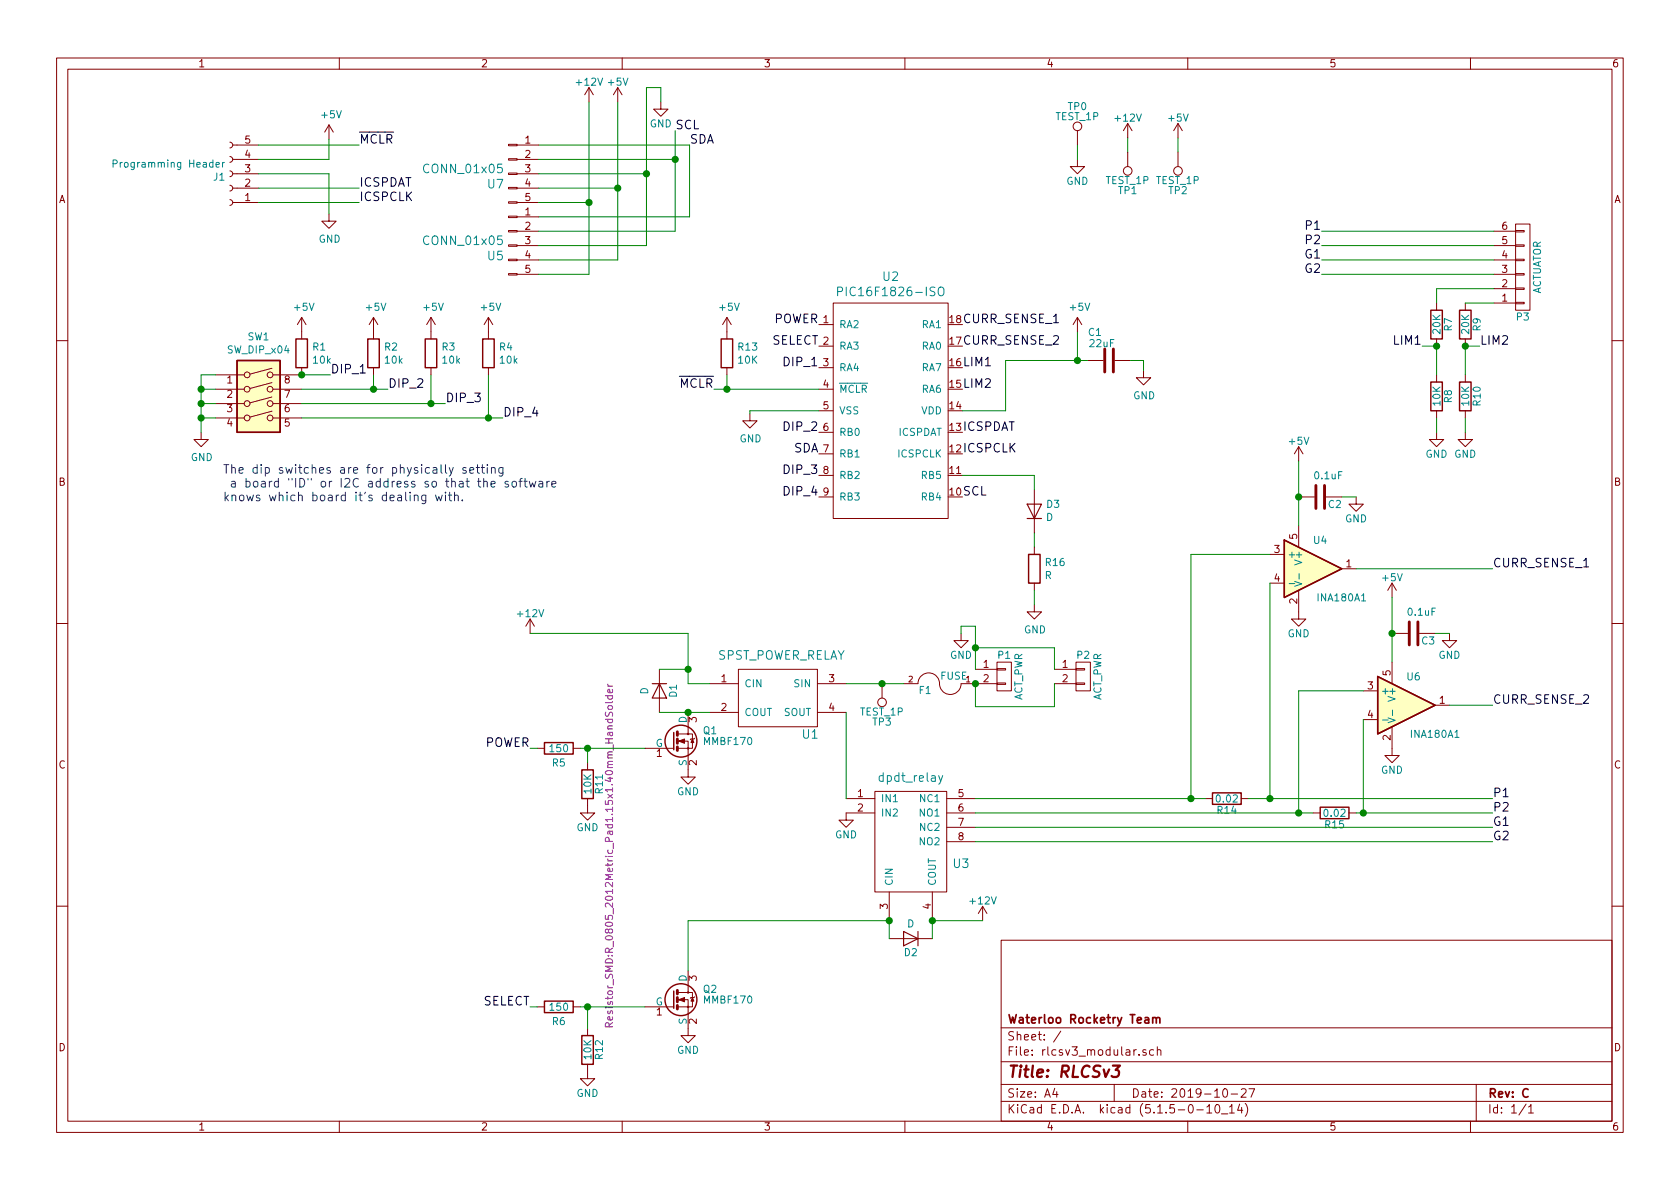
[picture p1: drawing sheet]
EESchema Schematic File Version 4
LIBS:rlcsv3_modular-cache
EELAYER 30 0
EELAYER END
$Descr A4 11693 8268
encoding utf-8
Sheet 1 1
Title "RLCSv3"
Date "2019-10-27"
Rev "C"
Comp "Waterloo Rocketry Team"
Comment1 ""
Comment2 ""
Comment3 ""
Comment4 ""
$EndDescr
$Comp
L rlcsv3_modular-rescue:+12V #PWR06
U 1 1
P 7850 950
F 0 "#PWR06" H 7850 800 50  0001 C CNN
F 1 "+12V" H 7850 1090 50  0000 C CNN
F 2 "" H 7850 950 50  0000 C CNN
F 3 "" H 7850 950 50  0000 C CNN
	1    7850 950 
	1    0    0    -1  
$EndComp
$Comp
L rlcsv3_modular-rescue:+5V #PWR07
U 1 1
P 8200 950
F 0 "#PWR07" H 8200 800 50  0001 C CNN
F 1 "+5V" H 8200 1090 50  0000 C CNN
F 2 "" H 8200 950 50  0000 C CNN
F 3 "" H 8200 950 50  0000 C CNN
	1    8200 950 
	1    0    0    -1  
$EndComp
$Comp
L rlcsv3_modular-rescue:CONN_01x05 U5
U 1 1
P 3600 1900
F 0 "U5" H 3688 1775 60  0000 L CNN
F 1 "CONN_01x05" H 3688 1669 60  0000 L CNN
F 2 "Connector_JST:JST_XH_S5B-XH-A-1_1x05_P2.50mm_Horizontal" H 3600 2000 60  0001 C CNN
F 3 "" H 3600 2000 60  0001 C CNN
	1    3600 1900
	-1   0    0    1   
$EndComp
$Comp
L Connector:Conn_01x05_Female J?
U 1 1
P 1600 1200
AR Path="/5DCB71CA/5DFBEBF4" Ref="J?"  Part="1" 
AR Path="/5DFBEBF4" Ref="J1"  Part="1" 
F 0 "J1" H 1628 1226 50  0000 L CNN
F 1 "Programming Header" H 1628 1135 50  0000 L CNN
F 2 "rlcs:PinHeader_5x2.54_SMD_90deg_952-3198-1-ND" H 1600 1200 50  0001 C CNN
F 3 "~" H 1600 1200 50  0001 C CNN
	1    1600 1200
	-1   0    0    1   
$EndComp
$Comp
L power:+5V #PWR?
U 1 1
P 2290 960
AR Path="/5DCB71CA/5DFBEBFA" Ref="#PWR?"  Part="1" 
AR Path="/5DFBEBFA" Ref="#PWR011"  Part="1" 
F 0 "#PWR011" H 2290 810 50  0001 C CNN
F 1 "+5V" H 2305 1133 50  0000 C CNN
F 2 "" H 2290 960 50  0001 C CNN
F 3 "" H 2290 960 50  0001 C CNN
	1    2290 960 
	1    0    0    -1  
$EndComp
Text Label 2500 1000 0    60   ~ 0
~MCLR
Wire Wire Line
	2290 960  2290 1100
Wire Wire Line
	2290 1100 1800 1100
Wire Wire Line
	1800 1000 2500 1000
$Comp
L power:GND #PWR?
U 1 1
P 2290 1480
AR Path="/5DCB71CA/5DFBEC04" Ref="#PWR?"  Part="1" 
AR Path="/5DFBEC04" Ref="#PWR012"  Part="1" 
F 0 "#PWR012" H 2290 1230 50  0001 C CNN
F 1 "GND" H 2295 1307 50  0000 C CNN
F 2 "" H 2290 1480 50  0001 C CNN
F 3 "" H 2290 1480 50  0001 C CNN
	1    2290 1480
	1    0    0    -1  
$EndComp
Wire Wire Line
	1800 1200 2290 1200
Wire Wire Line
	2290 1200 2290 1480
Text Label 2500 1300 0    60   ~ 0
ICSPDAT
Text Label 2500 1400 0    60   ~ 0
ICSPCLK
Wire Wire Line
	1800 1300 2500 1300
Wire Wire Line
	1800 1400 2500 1400
Connection ~ 1400 2700
Wire Wire Line
	1400 2600 1400 2700
Wire Wire Line
	1500 2600 1400 2600
Connection ~ 1400 2800
Wire Wire Line
	1400 2700 1400 2800
Wire Wire Line
	1500 2700 1400 2700
Wire Wire Line
	1400 2900 1400 3000
Connection ~ 1400 2900
Wire Wire Line
	1400 2800 1400 2900
Wire Wire Line
	1500 2800 1400 2800
Wire Wire Line
	1500 2900 1400 2900
$Comp
L power:GND #PWR?
U 1 1
P 1400 3000
AR Path="/5DCB71CA/5DFBAF18" Ref="#PWR?"  Part="1" 
AR Path="/5DFBAF18" Ref="#PWR01"  Part="1" 
F 0 "#PWR01" H 1400 2750 50  0001 C CNN
F 1 "GND" H 1405 2827 50  0000 C CNN
F 2 "" H 1400 3000 50  0001 C CNN
F 3 "" H 1400 3000 50  0001 C CNN
	1    1400 3000
	1    0    0    -1  
$EndComp
Connection ~ 2100 2600
Wire Wire Line
	2300 2600 2100 2600
$Comp
L Device:R R?
U 1 1
P 2100 2450
AR Path="/5DCB71CA/5DFBAEF2" Ref="R?"  Part="1" 
AR Path="/5DFBAEF2" Ref="R1"  Part="1" 
F 0 "R1" H 2170 2496 50  0000 L CNN
F 1 "10k" H 2170 2405 50  0000 L CNN
F 2 "Resistor_SMD:R_0805_2012Metric_Pad1.15x1.40mm_HandSolder" V 2030 2450 50  0001 C CNN
F 3 "~" H 2100 2450 50  0001 C CNN
	1    2100 2450
	1    0    0    -1  
$EndComp
$Comp
L Switch:SW_DIP_x04 SW?
U 1 1
P 1800 2800
AR Path="/5DCB71CA/5DFBAEEC" Ref="SW?"  Part="1" 
AR Path="/5DFBAEEC" Ref="SW1"  Part="1" 
F 0 "SW1" H 1800 3267 50  0000 C CNN
F 1 "SW_DIP_x04" H 1800 3176 50  0000 C CNN
F 2 "rlcs:DIP_SWITCH_4X2" H 1800 2800 50  0001 C CNN
F 3 "~" H 1800 2800 50  0001 C CNN
	1    1800 2800
	1    0    0    -1  
$EndComp
$Comp
L power:+5V #PWR?
U 1 1
P 2100 2300
AR Path="/5DCB71CA/5DFBAED0" Ref="#PWR?"  Part="1" 
AR Path="/5DFBAED0" Ref="#PWR010"  Part="1" 
F 0 "#PWR010" H 2100 2150 50  0001 C CNN
F 1 "+5V" H 2115 2473 50  0000 C CNN
F 2 "" H 2100 2300 50  0001 C CNN
F 3 "" H 2100 2300 50  0001 C CNN
	1    2100 2300
	1    0    0    -1  
$EndComp
Text Notes 1550 3490 0    60   ~ 0
The dip switches are for physically setting\n a board "ID" or I2C address so that the software \nknows which board it's dealing with.
Wire Wire Line
	3400 2900 2100 2900
Wire Wire Line
	3500 2900 3400 2900
Text Label 2300 2600 0    60   ~ 0
DIP_1
Text Label 2700 2700 0    60   ~ 0
DIP_2
Text Label 3500 2900 0    60   ~ 0
DIP_4
Text Label 3100 2800 0    60   ~ 0
DIP_3
$Comp
L power:+5V #PWR?
U 1 1
P 3000 2300
AR Path="/5DCB71CA/5DFBAEDA" Ref="#PWR?"  Part="1" 
AR Path="/5DFBAEDA" Ref="#PWR014"  Part="1" 
F 0 "#PWR014" H 3000 2150 50  0001 C CNN
F 1 "+5V" H 3015 2473 50  0000 C CNN
F 2 "" H 3000 2300 50  0001 C CNN
F 3 "" H 3000 2300 50  0001 C CNN
	1    3000 2300
	1    0    0    -1  
$EndComp
$Comp
L power:+5V #PWR?
U 1 1
P 3400 2300
AR Path="/5DCB71CA/5DFBAEE0" Ref="#PWR?"  Part="1" 
AR Path="/5DFBAEE0" Ref="#PWR015"  Part="1" 
F 0 "#PWR015" H 3400 2150 50  0001 C CNN
F 1 "+5V" H 3415 2473 50  0000 C CNN
F 2 "" H 3400 2300 50  0001 C CNN
F 3 "" H 3400 2300 50  0001 C CNN
	1    3400 2300
	1    0    0    -1  
$EndComp
$Comp
L power:+5V #PWR?
U 1 1
P 2600 2300
AR Path="/5DCB71CA/5DFBAEE6" Ref="#PWR?"  Part="1" 
AR Path="/5DFBAEE6" Ref="#PWR013"  Part="1" 
F 0 "#PWR013" H 2600 2150 50  0001 C CNN
F 1 "+5V" H 2615 2473 50  0000 C CNN
F 2 "" H 2600 2300 50  0001 C CNN
F 3 "" H 2600 2300 50  0001 C CNN
	1    2600 2300
	1    0    0    -1  
$EndComp
$Comp
L Device:R R?
U 1 1
P 3000 2450
AR Path="/5DCB71CA/5DFBAEF8" Ref="R?"  Part="1" 
AR Path="/5DFBAEF8" Ref="R3"  Part="1" 
F 0 "R3" H 3070 2496 50  0000 L CNN
F 1 "10k" H 3070 2405 50  0000 L CNN
F 2 "Resistor_SMD:R_0805_2012Metric_Pad1.15x1.40mm_HandSolder" V 2930 2450 50  0001 C CNN
F 3 "~" H 3000 2450 50  0001 C CNN
	1    3000 2450
	1    0    0    -1  
$EndComp
$Comp
L Device:R R?
U 1 1
P 2600 2450
AR Path="/5DCB71CA/5DFBAEFE" Ref="R?"  Part="1" 
AR Path="/5DFBAEFE" Ref="R2"  Part="1" 
F 0 "R2" H 2670 2496 50  0000 L CNN
F 1 "10k" H 2670 2405 50  0000 L CNN
F 2 "Resistor_SMD:R_0805_2012Metric_Pad1.15x1.40mm_HandSolder" V 2530 2450 50  0001 C CNN
F 3 "~" H 2600 2450 50  0001 C CNN
	1    2600 2450
	1    0    0    -1  
$EndComp
$Comp
L Device:R R?
U 1 1
P 3400 2450
AR Path="/5DCB71CA/5DFBAF04" Ref="R?"  Part="1" 
AR Path="/5DFBAF04" Ref="R4"  Part="1" 
F 0 "R4" H 3470 2496 50  0000 L CNN
F 1 "10k" H 3470 2405 50  0000 L CNN
F 2 "Resistor_SMD:R_0805_2012Metric_Pad1.15x1.40mm_HandSolder" V 3330 2450 50  0001 C CNN
F 3 "~" H 3400 2450 50  0001 C CNN
	1    3400 2450
	1    0    0    -1  
$EndComp
Wire Wire Line
	2100 2700 2600 2700
Wire Wire Line
	2600 2700 2600 2600
Wire Wire Line
	2700 2700 2600 2700
Connection ~ 2600 2700
Wire Wire Line
	3000 2600 3000 2800
Wire Wire Line
	3000 2800 2100 2800
Wire Wire Line
	3100 2800 3000 2800
Connection ~ 3000 2800
Wire Wire Line
	3400 2600 3400 2900
Connection ~ 3400 2900
Wire Wire Line
	8200 950  8200 1050
Wire Wire Line
	7850 950  7850 1050
Wire Wire Line
	7500 1000 7500 1100
$Comp
L rlcsv3_modular-rescue:GND #PWR05
U 1 1
P 7500 1100
F 0 "#PWR05" H 7500 850 50  0001 C CNN
F 1 "GND" H 7500 950 50  0000 C CNN
F 2 "" H 7500 1100 50  0000 C CNN
F 3 "" H 7500 1100 50  0000 C CNN
	1    7500 1100
	1    0    0    -1  
$EndComp
$Comp
L rlcsv3_modular-rescue:TEST_1P TP0
U 1 1
P 7500 1000
F 0 "TP0" H 7500 1270 50  0000 C CNN
F 1 "TEST_1P" H 7500 1200 50  0000 C CNN
F 2 "Socket_Strips:Socket_Strip_Straight_1x01_Pitch2.54mm" H 7700 1000 50  0001 C CNN
F 3 "" H 7700 1000 50  0000 C CNN
	1    7500 1000
	1    0    0    -1  
$EndComp
$Comp
L rlcsv3_modular-rescue:TEST_1P TP1
U 1 1
P 7850 1050
F 0 "TP1" H 7850 1320 50  0000 C CNN
F 1 "TEST_1P" H 7850 1250 50  0000 C CNN
F 2 "Socket_Strips:Socket_Strip_Straight_1x01_Pitch2.54mm" H 8050 1050 50  0001 C CNN
F 3 "" H 8050 1050 50  0000 C CNN
	1    7850 1050
	-1   0    0    1   
$EndComp
$Comp
L rlcsv3_modular-rescue:TEST_1P TP2
U 1 1
P 8200 1050
F 0 "TP2" H 8200 1320 50  0000 C CNN
F 1 "TEST_1P" H 8200 1250 50  0000 C CNN
F 2 "Socket_Strips:Socket_Strip_Straight_1x01_Pitch2.54mm" H 8400 1050 50  0001 C CNN
F 3 "" H 8400 1050 50  0000 C CNN
	1    8200 1050
	-1   0    0    1   
$EndComp
Text Label 6700 2400 0    60   ~ 0
CURR_SENSE_2
Text Label 6700 2250 0    60   ~ 0
CURR_SENSE_1
Text Label 4970 2700 2    60   ~ 0
~MCLR
$Comp
L Device:R R?
U 1 1
P 5060 2450
AR Path="/5DCB71CA/5DFA5AC0" Ref="R?"  Part="1" 
AR Path="/5DFA5AC0" Ref="R13"  Part="1" 
F 0 "R13" H 5130 2496 50  0000 L CNN
F 1 "10K" H 5130 2405 50  0000 L CNN
F 2 "Resistor_SMD:R_0805_2012Metric_Pad1.15x1.40mm_HandSolder" V 4990 2450 50  0001 C CNN
F 3 "~" H 5060 2450 50  0001 C CNN
	1    5060 2450
	1    0    0    -1  
$EndComp
$Comp
L power:+5V #PWR?
U 1 1
P 5060 2300
AR Path="/5DCB71CA/5DFA5ABA" Ref="#PWR?"  Part="1" 
AR Path="/5DFA5ABA" Ref="#PWR021"  Part="1" 
F 0 "#PWR021" H 5060 2150 50  0001 C CNN
F 1 "+5V" H 5075 2473 50  0000 C CNN
F 2 "" H 5060 2300 50  0001 C CNN
F 3 "" H 5060 2300 50  0001 C CNN
	1    5060 2300
	1    0    0    -1  
$EndComp
Wire Wire Line
	5220 2850 5220 2870
Text Label 5700 2550 2    60   ~ 0
DIP_1
Text Label 5700 3450 2    60   ~ 0
DIP_4
Text Label 5700 3300 2    60   ~ 0
DIP_3
Text Label 5700 3000 2    60   ~ 0
DIP_2
Wire Wire Line
	4970 2700 5060 2700
Wire Wire Line
	5060 2600 5060 2700
Wire Wire Line
	7960 2500 7870 2500
Wire Wire Line
	7960 2570 7960 2500
$Comp
L power:GND #PWR?
U 1 1
P 7960 2570
AR Path="/5DCB71CA/5DFA5AAB" Ref="#PWR?"  Part="1" 
AR Path="/5DFA5AAB" Ref="#PWR027"  Part="1" 
F 0 "#PWR027" H 7960 2320 50  0001 C CNN
F 1 "GND" H 7965 2397 50  0000 C CNN
F 2 "" H 7960 2570 50  0001 C CNN
F 3 "" H 7960 2570 50  0001 C CNN
	1    7960 2570
	1    0    0    -1  
$EndComp
$Comp
L Device:C C?
U 1 1
P 7720 2500
AR Path="/5DCB71CA/5DFA5AA5" Ref="C?"  Part="1" 
AR Path="/5DFA5AA5" Ref="C1"  Part="1" 
F 0 "C1" V 7913 2546 50  0000 L CNN
F 1 "22uF" V 7835 2455 50  0000 L CNN
F 2 "Capacitor_SMD:C_0805_2012Metric_Pad1.15x1.40mm_HandSolder" H 7758 2350 50  0001 C CNN
F 3 "~" H 7720 2500 50  0001 C CNN
	1    7720 2500
	0    -1   -1   0   
$EndComp
$Comp
L power:GND #PWR?
U 1 1
P 5220 2870
AR Path="/5DCB71CA/5DFA5A9D" Ref="#PWR?"  Part="1" 
AR Path="/5DFA5A9D" Ref="#PWR022"  Part="1" 
F 0 "#PWR022" H 5220 2620 50  0001 C CNN
F 1 "GND" H 5225 2697 50  0000 C CNN
F 2 "" H 5220 2870 50  0001 C CNN
F 3 "" H 5220 2870 50  0001 C CNN
	1    5220 2870
	1    0    0    -1  
$EndComp
Wire Wire Line
	5700 2850 5220 2850
$Comp
L power:+5V #PWR?
U 1 1
P 7500 2300
AR Path="/5DCB71CA/5DFA5A84" Ref="#PWR?"  Part="1" 
AR Path="/5DFA5A84" Ref="#PWR026"  Part="1" 
F 0 "#PWR026" H 7500 2150 50  0001 C CNN
F 1 "+5V" H 7515 2473 50  0000 C CNN
F 2 "" H 7500 2300 50  0001 C CNN
F 3 "" H 7500 2300 50  0001 C CNN
	1    7500 2300
	1    0    0    -1  
$EndComp
Wire Wire Line
	7500 2300 7500 2500
Wire Wire Line
	7500 2500 7570 2500
Text Label 6700 3000 0    60   ~ 0
ICSPDAT
Text Label 6700 3150 0    60   ~ 0
ICSPCLK
$Comp
L rlcsv3_modular-rescue:PIC16F1826-ISO U?
U 1 1
P 6200 2500
AR Path="/5DCB71CA/5DFA5A69" Ref="U?"  Part="1" 
AR Path="/5DFA5A69" Ref="U2"  Part="1" 
F 0 "U2" H 6200 3087 60  0000 C CNN
F 1 "PIC16F1826-ISO" H 6200 2981 60  0000 C CNN
F 2 "rlcs:PIC16F1826-ISO" H 6200 2950 60  0001 C CNN
F 3 "" H 6200 2950 60  0001 C CNN
	1    6200 2500
	1    0    0    -1  
$EndComp
Connection ~ 5060 2700
Wire Wire Line
	5060 2700 5700 2700
Text Label 5700 2250 2    60   ~ 0
POWER
Text Label 5700 2400 2    60   ~ 0
SELECT
Text Label 5700 3150 2    60   ~ 0
SDA
Text Label 6700 3450 0    60   ~ 0
SCL
Text Label 6700 2700 0    60   ~ 0
LIM2
Text Label 6700 2550 0    60   ~ 0
LIM1
$Comp
L rlcsv3_modular-rescue:MMBF170 Q1
U 1 1
P 4690 5150
F 0 "Q1" H 4890 5225 50  0000 L CNN
F 1 "MMBF170" H 4890 5150 50  0000 L CNN
F 2 "Package_TO_SOT_SMD:SOT-23_Handsoldering" H 4890 5075 50  0001 L CIN
F 3 "" H 4690 5150 50  0001 L CNN
	1    4690 5150
	1    0    0    -1  
$EndComp
$Comp
L rlcsv3_modular-rescue:MMBF170 Q2
U 1 1
P 4690 6950
F 0 "Q2" H 4890 7025 50  0000 L CNN
F 1 "MMBF170" H 4890 6950 50  0000 L CNN
F 2 "Package_TO_SOT_SMD:SOT-23_Handsoldering" H 4890 6875 50  0001 L CIN
F 3 "" H 4690 6950 50  0001 L CNN
	1    4690 6950
	1    0    0    -1  
$EndComp
$Comp
L rlcsv3_modular-rescue:R R11
U 1 1
P 4090 5450
F 0 "R11" V 4170 5450 50  0000 C CNN
F 1 "10K" V 4090 5450 50  0000 C CNN
F 2 "Resistor_SMD:R_0805_2012Metric_Pad1.15x1.40mm_HandSolder" V 4240 4950 50  0000 C CNN
F 3 "" H 4090 5450 50  0001 C CNN
	1    4090 5450
	1    0    0    -1  
$EndComp
Wire Wire Line
	4090 7000 4090 7150
Connection ~ 4090 7000
Wire Wire Line
	4090 5200 4090 5300
Connection ~ 4090 5200
$Comp
L rlcsv3_modular-rescue:GND #PWR019
U 1 1
P 4790 5350
F 0 "#PWR019" H 4790 5100 50  0001 C CNN
F 1 "GND" H 4790 5200 50  0000 C CNN
F 2 "" H 4790 5350 50  0001 C CNN
F 3 "" H 4790 5350 50  0001 C CNN
	1    4790 5350
	1    0    0    -1  
$EndComp
$Comp
L rlcsv3_modular-rescue:GND #PWR018
U 1 1
P 4090 7450
F 0 "#PWR018" H 4090 7200 50  0001 C CNN
F 1 "GND" H 4090 7300 50  0000 C CNN
F 2 "" H 4090 7450 50  0001 C CNN
F 3 "" H 4090 7450 50  0001 C CNN
	1    4090 7450
	1    0    0    -1  
$EndComp
$Comp
L rlcsv3_modular-rescue:GND #PWR017
U 1 1
P 4090 5600
F 0 "#PWR017" H 4090 5350 50  0001 C CNN
F 1 "GND" H 4090 5450 50  0000 C CNN
F 2 "" H 4090 5600 50  0001 C CNN
F 3 "" H 4090 5600 50  0001 C CNN
	1    4090 5600
	1    0    0    -1  
$EndComp
$Comp
L rlcsv3_modular-rescue:SPST_POWER_RELAY U1
U 1 1
P 5440 4550
F 0 "U1" H 5640 4000 60  0000 C CNN
F 1 "SPST_POWER_RELAY" H 5440 4550 60  0000 C CNN
F 2 "rlcs:Relay_SPST_G5LE-1A" H 5440 4550 60  0001 C CNN
F 3 "" H 5440 4550 60  0001 C CNN
	1    5440 4550
	1    0    0    -1  
$EndComp
$Comp
L rlcsv3_modular-rescue:dpdt_relay U3
U 1 1
P 6340 5400
F 0 "U3" H 6690 4800 60  0000 C CNN
F 1 "dpdt_relay" H 6340 5400 60  0000 C CNN
F 2 "rlcs:Relay_DPDT_RT424012F" H 6340 5400 60  0001 C CNN
F 3 "" H 6340 5400 60  0001 C CNN
	1    6340 5400
	1    0    0    -1  
$EndComp
$Comp
L rlcsv3_modular-rescue:GND #PWR023
U 1 1
P 5890 5650
F 0 "#PWR023" H 5890 5400 50  0001 C CNN
F 1 "GND" H 5890 5500 50  0000 C CNN
F 2 "" H 5890 5650 50  0001 C CNN
F 3 "" H 5890 5650 50  0001 C CNN
	1    5890 5650
	1    0    0    -1  
$EndComp
Wire Wire Line
	5890 4750 6140 4750
$Comp
L rlcsv3_modular-rescue:R R14
U 1 1
P 8540 5550
F 0 "R14" V 8620 5550 50  0000 C CNN
F 1 "0.02" V 8540 5550 50  0000 C CNN
F 2 "Resistor_SMD:R_2512_6332Metric_Pad1.52x3.35mm_HandSolder" V 8470 5550 50  0001 C CNN
F 3 "" H 8540 5550 50  0001 C CNN
	1    8540 5550
	0    1    1    0   
$EndComp
Wire Wire Line
	6790 5550 8290 5550
Wire Wire Line
	6790 5650 9040 5650
Wire Wire Line
	8690 5550 8840 5550
Wire Wire Line
	9440 5650 9490 5650
Wire Wire Line
	9490 5000 9490 5650
Connection ~ 9490 5650
Wire Wire Line
	8840 5550 8840 4050
Connection ~ 8840 5550
Wire Wire Line
	8290 5550 8290 3850
Wire Wire Line
	8290 3850 8840 3850
Connection ~ 8290 5550
Wire Wire Line
	9040 5650 9040 4800
Wire Wire Line
	9040 4800 9490 4800
Connection ~ 9040 5650
$Comp
L rlcsv3_modular-rescue:+5V #PWR028
U 1 1
P 9040 3200
F 0 "#PWR028" H 9040 3050 50  0001 C CNN
F 1 "+5V" H 9040 3340 50  0000 C CNN
F 2 "" H 9040 3200 50  0001 C CNN
F 3 "" H 9040 3200 50  0001 C CNN
	1    9040 3200
	1    0    0    -1  
$EndComp
$Comp
L rlcsv3_modular-rescue:GND #PWR029
U 1 1
P 9040 4250
F 0 "#PWR029" H 9040 4000 50  0001 C CNN
F 1 "GND" H 9040 4100 50  0000 C CNN
F 2 "" H 9040 4250 50  0001 C CNN
F 3 "" H 9040 4250 50  0001 C CNN
	1    9040 4250
	1    0    0    -1  
$EndComp
$Comp
L rlcsv3_modular-rescue:GND #PWR032
U 1 1
P 9690 5200
F 0 "#PWR032" H 9690 4950 50  0001 C CNN
F 1 "GND" H 9690 5050 50  0000 C CNN
F 2 "" H 9690 5200 50  0001 C CNN
F 3 "" H 9690 5200 50  0001 C CNN
	1    9690 5200
	1    0    0    -1  
$EndComp
Wire Wire Line
	9440 3950 10390 3950
Wire Wire Line
	10090 4900 10390 4900
$Comp
L rlcsv3_modular-rescue:C C2
U 1 1
P 9190 3450
F 0 "C2" V 9240 3500 50  0000 L CNN
F 1 "0.1uF" V 9040 3400 50  0000 L CNN
F 2 "Capacitor_SMD:C_0805_2012Metric_Pad1.15x1.40mm_HandSolder" H 9228 3300 50  0001 C CNN
F 3 "" H 9190 3450 50  0001 C CNN
	1    9190 3450
	0    1    1    0   
$EndComp
Wire Wire Line
	4790 4750 4940 4750
Wire Wire Line
	5890 5550 5890 4950
$Comp
L rlcsv3_modular-rescue:GND #PWR020
U 1 1
P 4790 7150
F 0 "#PWR020" H 4790 6900 50  0001 C CNN
F 1 "GND" H 4790 7000 50  0000 C CNN
F 2 "" H 4790 7150 50  0001 C CNN
F 3 "" H 4790 7150 50  0001 C CNN
	1    4790 7150
	1    0    0    -1  
$EndComp
Wire Wire Line
	4590 4950 4790 4950
$Comp
L rlcsv3_modular-rescue:+12V #PWR025
U 1 1
P 6840 6400
F 0 "#PWR025" H 6840 6250 50  0001 C CNN
F 1 "+12V" H 6840 6540 50  0000 C CNN
F 2 "" H 6840 6400 50  0001 C CNN
F 3 "" H 6840 6400 50  0001 C CNN
	1    6840 6400
	1    0    0    -1  
$EndComp
Wire Wire Line
	6490 6400 6840 6400
Wire Wire Line
	6790 5750 10390 5750
Wire Wire Line
	10390 5850 6790 5850
$Comp
L rlcsv3_modular-rescue:R R12
U 1 1
P 4090 7300
F 0 "R12" V 4170 7300 50  0000 C CNN
F 1 "10K" V 4090 7300 50  0000 C CNN
F 2 "Resistor_SMD:R_0805_2012Metric_Pad1.15x1.40mm_HandSolder" V 4240 6800 50  0001 C CNN
F 3 "" H 4090 7300 50  0001 C CNN
	1    4090 7300
	1    0    0    -1  
$EndComp
Wire Wire Line
	4790 6750 4790 6400
Wire Wire Line
	4790 6400 6190 6400
Wire Wire Line
	9040 3200 9040 3450
$Comp
L rlcsv3_modular-rescue:GND #PWR030
U 1 1
P 9440 3450
F 0 "#PWR030" H 9440 3200 50  0001 C CNN
F 1 "GND" H 9440 3300 50  0000 C CNN
F 2 "" H 9440 3450 50  0001 C CNN
F 3 "" H 9440 3450 50  0001 C CNN
	1    9440 3450
	1    0    0    -1  
$EndComp
Wire Wire Line
	9340 3450 9440 3450
Connection ~ 9040 3450
$Comp
L rlcsv3_modular-rescue:+5V #PWR031
U 1 1
P 9690 4150
F 0 "#PWR031" H 9690 4000 50  0001 C CNN
F 1 "+5V" H 9690 4290 50  0000 C CNN
F 2 "" H 9690 4150 50  0001 C CNN
F 3 "" H 9690 4150 50  0001 C CNN
	1    9690 4150
	1    0    0    -1  
$EndComp
$Comp
L rlcsv3_modular-rescue:C C3
U 1 1
P 9840 4400
F 0 "C3" V 9890 4450 50  0000 L CNN
F 1 "0.1uF" V 9690 4350 50  0000 L CNN
F 2 "Capacitor_SMD:C_0805_2012Metric_Pad1.15x1.40mm_HandSolder" H 9878 4250 50  0001 C CNN
F 3 "" H 9840 4400 50  0001 C CNN
	1    9840 4400
	0    1    1    0   
$EndComp
Wire Wire Line
	9690 4150 9690 4400
$Comp
L rlcsv3_modular-rescue:GND #PWR033
U 1 1
P 10090 4400
F 0 "#PWR033" H 10090 4150 50  0001 C CNN
F 1 "GND" H 10090 4250 50  0000 C CNN
F 2 "" H 10090 4400 50  0001 C CNN
F 3 "" H 10090 4400 50  0001 C CNN
	1    10090 4400
	1    0    0    -1  
$EndComp
Wire Wire Line
	9990 4400 10090 4400
Connection ~ 9690 4400
$Comp
L rlcsv3_modular-rescue:R R15
U 1 1
P 9290 5650
F 0 "R15" V 9370 5650 50  0000 C CNN
F 1 "0.02" V 9290 5650 50  0000 C CNN
F 2 "Resistor_SMD:R_2512_6332Metric_Pad1.52x3.35mm_HandSolder" V 9220 5650 50  0001 C CNN
F 3 "" H 9290 5650 50  0001 C CNN
	1    9290 5650
	0    1    1    0   
$EndComp
$Comp
L rlcsv3_modular-rescue:R R6
U 1 1
P 3890 7000
F 0 "R6" V 3990 7000 50  0000 C CNN
F 1 "150" V 3890 7000 50  0000 C CNN
F 2 "Resistor_SMD:R_0805_2012Metric_Pad1.15x1.40mm_HandSolder" V 3820 7000 50  0001 C CNN
F 3 "" H 3890 7000 50  0000 C CNN
	1    3890 7000
	0    1    1    0   
$EndComp
Wire Wire Line
	3690 7000 3740 7000
Wire Wire Line
	4040 7000 4090 7000
$Comp
L rlcsv3_modular-rescue:R R5
U 1 1
P 3890 5200
F 0 "R5" V 3990 5200 50  0000 C CNN
F 1 "150" V 3890 5200 50  0000 C CNN
F 2 "Resistor_SMD:R_0805_2012Metric_Pad1.15x1.40mm_HandSolder" V 3820 5200 50  0001 C CNN
F 3 "" H 3890 5200 50  0000 C CNN
	1    3890 5200
	0    1    1    0   
$EndComp
Wire Wire Line
	3690 5200 3740 5200
Wire Wire Line
	4040 5200 4090 5200
Wire Wire Line
	3690 4400 4790 4400
Wire Wire Line
	4790 4400 4790 4650
$Comp
L rlcsv3_modular-rescue:+12V #PWR016
U 1 1
P 3690 4400
F 0 "#PWR016" H 3690 4250 50  0001 C CNN
F 1 "+12V" H 3690 4540 50  0000 C CNN
F 2 "" H 3690 4400 50  0000 C CNN
F 3 "" H 3690 4400 50  0000 C CNN
	1    3690 4400
	1    0    0    -1  
$EndComp
$Comp
L rlcsv3_modular-rescue:MCP601 U6
U 1 1
P 9790 4900
F 0 "U6" H 9840 5100 50  0000 C CNN
F 1 "INA180A1" H 9990 4700 50  0000 C CNN
F 2 "Package_TO_SOT_SMD:SOT-23-5_HandSoldering" H 9740 5000 50  0001 C CNN
F 3 "" H 9840 5100 50  0000 C CNN
	1    9790 4900
	1    0    0    -1  
$EndComp
$Comp
L rlcsv3_modular-rescue:MCP601 U4
U 1 1
P 9140 3950
F 0 "U4" H 9190 4150 50  0000 C CNN
F 1 "INA180A1" H 9340 3750 50  0000 C CNN
F 2 "Package_TO_SOT_SMD:SOT-23-5_HandSoldering" H 9090 4050 50  0001 C CNN
F 3 "" H 9190 4150 50  0000 C CNN
	1    9140 3950
	1    0    0    -1  
$EndComp
$Comp
L rlcsv3_modular-rescue:D D1
U 1 1
P 4590 4800
F 0 "D1" H 4590 4900 50  0000 C CNN
F 1 "D" H 4590 4700 50  0000 C CNN
F 2 "Diode_THT:D_DO-35_SOD27_P7.62mm_Horizontal" H 4590 4800 50  0001 C CNN
F 3 "" H 4590 4800 50  0001 C CNN
	1    4590 4800
	0    1    1    0   
$EndComp
$Comp
L rlcsv3_modular-rescue:D D2
U 1 1
P 6340 6525
F 0 "D2" H 6340 6625 50  0000 C CNN
F 1 "D" H 6340 6425 50  0000 C CNN
F 2 "Diode_THT:D_DO-35_SOD27_P7.62mm_Horizontal" H 6340 6525 50  0001 C CNN
F 3 "" H 6340 6525 50  0001 C CNN
	1    6340 6525
	-1   0    0    1   
$EndComp
Wire Wire Line
	6190 6400 6190 6525
Wire Wire Line
	6490 6525 6490 6400
Connection ~ 4790 4950
Wire Wire Line
	4590 4650 4790 4650
Connection ~ 4790 4650
Wire Wire Line
	4090 7000 4490 7000
Wire Wire Line
	4090 5200 4490 5200
Wire Wire Line
	9490 5650 10390 5650
Wire Wire Line
	8840 5550 10390 5550
Wire Wire Line
	8290 5550 8390 5550
Wire Wire Line
	9040 5650 9140 5650
Wire Wire Line
	9040 3450 9040 3650
Wire Wire Line
	9690 4400 9690 4600
Wire Wire Line
	4790 4950 4940 4950
Wire Wire Line
	4790 4650 4790 4750
Connection ~ 6190 6400
Connection ~ 6490 6400
Text Label 10390 3950 0    60   ~ 0
CURR_SENSE_1
Text Label 10390 4900 0    60   ~ 0
CURR_SENSE_2
Text Label 10390 5550 0    60   ~ 0
P1
Text Label 10390 5650 0    60   ~ 0
P2
Text Label 10390 5750 0    60   ~ 0
G1
Text Label 10390 5850 0    60   ~ 0
G2
$Comp
L rlcsv3_modular-rescue:CONN_01X02 P1
U 1 1
P 6990 4700
F 0 "P1" H 6990 4850 50  0000 C CNN
F 1 "ACT_PWR" V 7090 4700 50  0000 C CNN
F 2 "TerminalBlock_Phoenix:TerminalBlock_Phoenix_MKDS-1,5-2-5.08_1x02_P5.08mm_Horizontal" H 6990 4700 50  0001 C CNN
F 3 "" H 6990 4700 50  0000 C CNN
	1    6990 4700
	1    0    0    -1  
$EndComp
$Comp
L rlcsv3_modular-rescue:FUSE F1
U 1 1
P 6540 4750
F 0 "F1" H 6640 4800 50  0000 C CNN
F 1 "FUSE" H 6440 4700 50  0000 C CNN
F 2 "rlcs:littlefuse_01000020Z" H 6540 4750 50  0001 C CNN
F 3 "" H 6540 4750 50  0000 C CNN
	1    6540 4750
	-1   0    0    1   
$EndComp
$Comp
L rlcsv3_modular-rescue:GND #PWR024
U 1 1
P 6690 4400
F 0 "#PWR024" H 6690 4150 50  0001 C CNN
F 1 "GND" H 6690 4250 50  0000 C CNN
F 2 "" H 6690 4400 50  0000 C CNN
F 3 "" H 6690 4400 50  0000 C CNN
	1    6690 4400
	1    0    0    -1  
$EndComp
$Comp
L rlcsv3_modular-rescue:TEST_1P TP3
U 1 1
P 6140 4750
F 0 "TP3" H 6140 5020 50  0000 C CNN
F 1 "TEST_1P" H 6140 4950 50  0000 C CNN
F 2 "Socket_Strips:Socket_Strip_Straight_1x01_Pitch2.54mm" H 6340 4750 50  0001 C CNN
F 3 "" H 6340 4750 50  0000 C CNN
	1    6140 4750
	-1   0    0    1   
$EndComp
Wire Wire Line
	6290 4750 6140 4750
Connection ~ 6140 4750
Wire Wire Line
	6790 4650 6790 4500
Wire Wire Line
	6790 4350 6690 4350
Wire Wire Line
	6690 4350 6690 4400
Text Label 3690 5200 2    60   ~ 0
POWER
Text Label 3690 7000 2    60   ~ 0
SELECT
Wire Wire Line
	10200 2900 10200 3000
Connection ~ 10200 2400
Wire Wire Line
	10200 2400 10200 2600
Wire Wire Line
	10300 2400 10200 2400
Connection ~ 10000 2400
Wire Wire Line
	9900 2400 10000 2400
Wire Wire Line
	10400 2100 10200 2100
Wire Wire Line
	10000 2400 10000 2600
Wire Wire Line
	10000 2000 10400 2000
Wire Wire Line
	9200 1900 10400 1900
Wire Wire Line
	9200 1800 10400 1800
Wire Wire Line
	9200 1700 10400 1700
Wire Wire Line
	9200 1600 10400 1600
Text Label 10300 2400 0    60   ~ 0
LIM2
Text Label 9900 2400 2    60   ~ 0
LIM1
Text Label 9200 1900 2    60   ~ 0
G2
Text Label 9200 1800 2    60   ~ 0
G1
Text Label 9200 1700 2    60   ~ 0
P2
Text Label 9200 1600 2    60   ~ 0
P1
$Comp
L rlcsv3_modular-rescue:R R10
U 1 1
P 10200 2750
F 0 "R10" V 10280 2750 50  0000 C CNN
F 1 "10K" V 10200 2750 50  0000 C CNN
F 2 "Resistor_SMD:R_0805_2012Metric_Pad1.15x1.40mm_HandSolder" V 10130 2750 50  0001 C CNN
F 3 "" H 10200 2750 50  0000 C CNN
	1    10200 2750
	1    0    0    -1  
$EndComp
$Comp
L rlcsv3_modular-rescue:R R8
U 1 1
P 10000 2750
F 0 "R8" V 10080 2750 50  0000 C CNN
F 1 "10K" V 10000 2750 50  0000 C CNN
F 2 "Resistor_SMD:R_0805_2012Metric_Pad1.15x1.40mm_HandSolder" V 9930 2750 50  0001 C CNN
F 3 "" H 10000 2750 50  0000 C CNN
	1    10000 2750
	1    0    0    -1  
$EndComp
$Comp
L rlcsv3_modular-rescue:R R7
U 1 1
P 10000 2250
F 0 "R7" V 10080 2250 50  0000 C CNN
F 1 "20K" V 10000 2250 50  0000 C CNN
F 2 "Resistor_SMD:R_0805_2012Metric_Pad1.15x1.40mm_HandSolder" V 9930 2250 50  0001 C CNN
F 3 "" H 10000 2250 50  0000 C CNN
	1    10000 2250
	1    0    0    -1  
$EndComp
$Comp
L rlcsv3_modular-rescue:GND #PWR08
U 1 1
P 10000 3000
F 0 "#PWR08" H 10000 2750 50  0001 C CNN
F 1 "GND" H 10000 2850 50  0000 C CNN
F 2 "" H 10000 3000 50  0000 C CNN
F 3 "" H 10000 3000 50  0000 C CNN
	1    10000 3000
	1    0    0    -1  
$EndComp
$Comp
L rlcsv3_modular-rescue:GND #PWR09
U 1 1
P 10200 3000
F 0 "#PWR09" H 10200 2750 50  0001 C CNN
F 1 "GND" H 10200 2850 50  0000 C CNN
F 2 "" H 10200 3000 50  0000 C CNN
F 3 "" H 10200 3000 50  0000 C CNN
	1    10200 3000
	1    0    0    -1  
$EndComp
Wire Wire Line
	10000 2100 10000 2000
Wire Wire Line
	10000 3000 10000 2900
$Comp
L rlcsv3_modular-rescue:R R9
U 1 1
P 10200 2250
F 0 "R9" V 10280 2250 50  0000 C CNN
F 1 "20K" V 10200 2250 50  0000 C CNN
F 2 "Resistor_SMD:R_0805_2012Metric_Pad1.15x1.40mm_HandSolder" V 10130 2250 50  0001 C CNN
F 3 "" H 10200 2250 50  0000 C CNN
	1    10200 2250
	1    0    0    -1  
$EndComp
$Comp
L rlcsv3_modular-rescue:CONN_01X06 P3
U 1 1
P 10600 1850
F 0 "P3" H 10600 2200 50  0000 C CNN
F 1 "ACTUATOR" V 10700 1850 50  0000 C CNN
F 2 "TerminalBlock_Phoenix:TerminalBlock_Phoenix_MKDS-1,5-6_1x06_P5.00mm_Horizontal" H 10600 1850 50  0001 C CNN
F 3 "" H 10600 1850 50  0000 C CNN
	1    10600 1850
	1    0    0    1   
$EndComp
Wire Wire Line
	7500 2500 7000 2500
Wire Wire Line
	7000 2500 7000 2850
Wire Wire Line
	7000 2850 6700 2850
Connection ~ 7500 2500
Text Label 4700 900  0    60   ~ 0
SCL
Text Label 4800 1000 0    60   ~ 0
SDA
$Comp
L rlcsv3_modular-rescue:+12V #PWR03
U 1 1
P 4100 700
F 0 "#PWR03" H 4100 550 50  0001 C CNN
F 1 "+12V" H 4100 840 50  0000 C CNN
F 2 "" H 4100 700 50  0000 C CNN
F 3 "" H 4100 700 50  0000 C CNN
	1    4100 700 
	1    0    0    -1  
$EndComp
$Comp
L rlcsv3_modular-rescue:+5V #PWR02
U 1 1
P 4300 700
F 0 "#PWR02" H 4300 550 50  0001 C CNN
F 1 "+5V" H 4300 840 50  0000 C CNN
F 2 "" H 4300 700 50  0000 C CNN
F 3 "" H 4300 700 50  0000 C CNN
	1    4300 700 
	1    0    0    -1  
$EndComp
Wire Wire Line
	4600 600  4600 700 
Wire Wire Line
	4500 600  4600 600 
$Comp
L rlcsv3_modular-rescue:GND #PWR04
U 1 1
P 4600 700
F 0 "#PWR04" H 4600 450 50  0001 C CNN
F 1 "GND" H 4600 550 50  0000 C CNN
F 2 "" H 4600 700 50  0000 C CNN
F 3 "" H 4600 700 50  0000 C CNN
	1    4600 700 
	1    0    0    -1  
$EndComp
$Comp
L rlcsv3_modular-rescue:CONN_01x05 U7
U 1 1
P 3600 1400
F 0 "U7" H 3688 1275 60  0000 L CNN
F 1 "CONN_01x05" H 3688 1169 60  0000 L CNN
F 2 "Connector_JST:JST_XH_S5B-XH-A-1_1x05_P2.50mm_Horizontal" H 3600 1500 60  0001 C CNN
F 3 "" H 3600 1500 60  0001 C CNN
	1    3600 1400
	-1   0    0    1   
$EndComp
Wire Wire Line
	3750 1400 4100 1400
Wire Wire Line
	4100 1400 4100 700 
Wire Wire Line
	4300 700  4300 1300
Wire Wire Line
	4300 1300 3750 1300
Wire Wire Line
	3750 1200 4500 1200
Wire Wire Line
	4500 1200 4500 600 
Wire Wire Line
	3750 1100 4700 1100
Wire Wire Line
	4700 1100 4700 900 
Wire Wire Line
	3750 1000 4800 1000
Wire Wire Line
	4100 1400 4100 1900
Wire Wire Line
	4100 1900 3750 1900
Connection ~ 4100 1400
Wire Wire Line
	4300 1300 4300 1800
Wire Wire Line
	4300 1800 3750 1800
Connection ~ 4300 1300
Wire Wire Line
	4500 1200 4500 1700
Wire Wire Line
	4500 1700 3750 1700
Connection ~ 4500 1200
Wire Wire Line
	4700 1100 4700 1600
Wire Wire Line
	4700 1600 3750 1600
Connection ~ 4700 1100
Wire Wire Line
	4800 1000 4800 1500
Wire Wire Line
	4800 1500 3750 1500
$Comp
L rlcsv3_modular-rescue:CONN_01X02 P2
U 1 1
P 7540 4700
F 0 "P2" H 7540 4850 50  0000 C CNN
F 1 "ACT_PWR" V 7640 4700 50  0000 C CNN
F 2 "TerminalBlock_Phoenix:TerminalBlock_Phoenix_MKDS-1,5-2-5.08_1x02_P5.08mm_Horizontal" H 7540 4700 50  0001 C CNN
F 3 "" H 7540 4700 50  0000 C CNN
	1    7540 4700
	1    0    0    -1  
$EndComp
Wire Wire Line
	6790 4500 7340 4500
Wire Wire Line
	7340 4500 7340 4650
Connection ~ 6790 4500
Wire Wire Line
	6790 4500 6790 4350
Wire Wire Line
	6790 4750 6790 4910
Wire Wire Line
	6790 4910 7340 4910
Wire Wire Line
	7340 4910 7340 4750
Connection ~ 6790 4750
$Comp
L Device:R R16
U 1 1
P 7200 3950
F 0 "R16" H 7270 3996 50  0000 L CNN
F 1 "R" H 7270 3905 50  0000 L CNN
F 2 "Resistor_SMD:R_0805_2012Metric_Pad1.15x1.40mm_HandSolder" V 7130 3950 50  0001 C CNN
F 3 "~" H 7200 3950 50  0001 C CNN
	1    7200 3950
	1    0    0    -1  
$EndComp
$Comp
L Device:D D3
U 1 1
P 7200 3550
F 0 "D3" V 7246 3471 50  0000 R CNN
F 1 "D" V 7155 3471 50  0000 R CNN
F 2 "LED_SMD:LED_1206_3216Metric_Pad1.42x1.75mm_HandSolder" H 7200 3550 50  0001 C CNN
F 3 "~" H 7200 3550 50  0001 C CNN
	1    7200 3550
	0    -1   -1   0   
$EndComp
$Comp
L power:GND #PWR034
U 1 1
P 7200 4200
F 0 "#PWR034" H 7200 3950 50  0001 C CNN
F 1 "GND" H 7205 4027 50  0000 C CNN
F 2 "" H 7200 4200 50  0001 C CNN
F 3 "" H 7200 4200 50  0001 C CNN
	1    7200 4200
	1    0    0    -1  
$EndComp
Wire Wire Line
	7200 4100 7200 4200
Wire Wire Line
	7200 3300 6700 3300
Wire Wire Line
	7200 3400 7200 3300
Wire Wire Line
	7200 3800 7200 3700
Text Notes 6500 5300 0    60   ~ 0
Fuse: \nBlowout Current = 20 A\nType = Glass Cartridge\nSize = 5mm x 20 mm
$EndSCHEMATC
